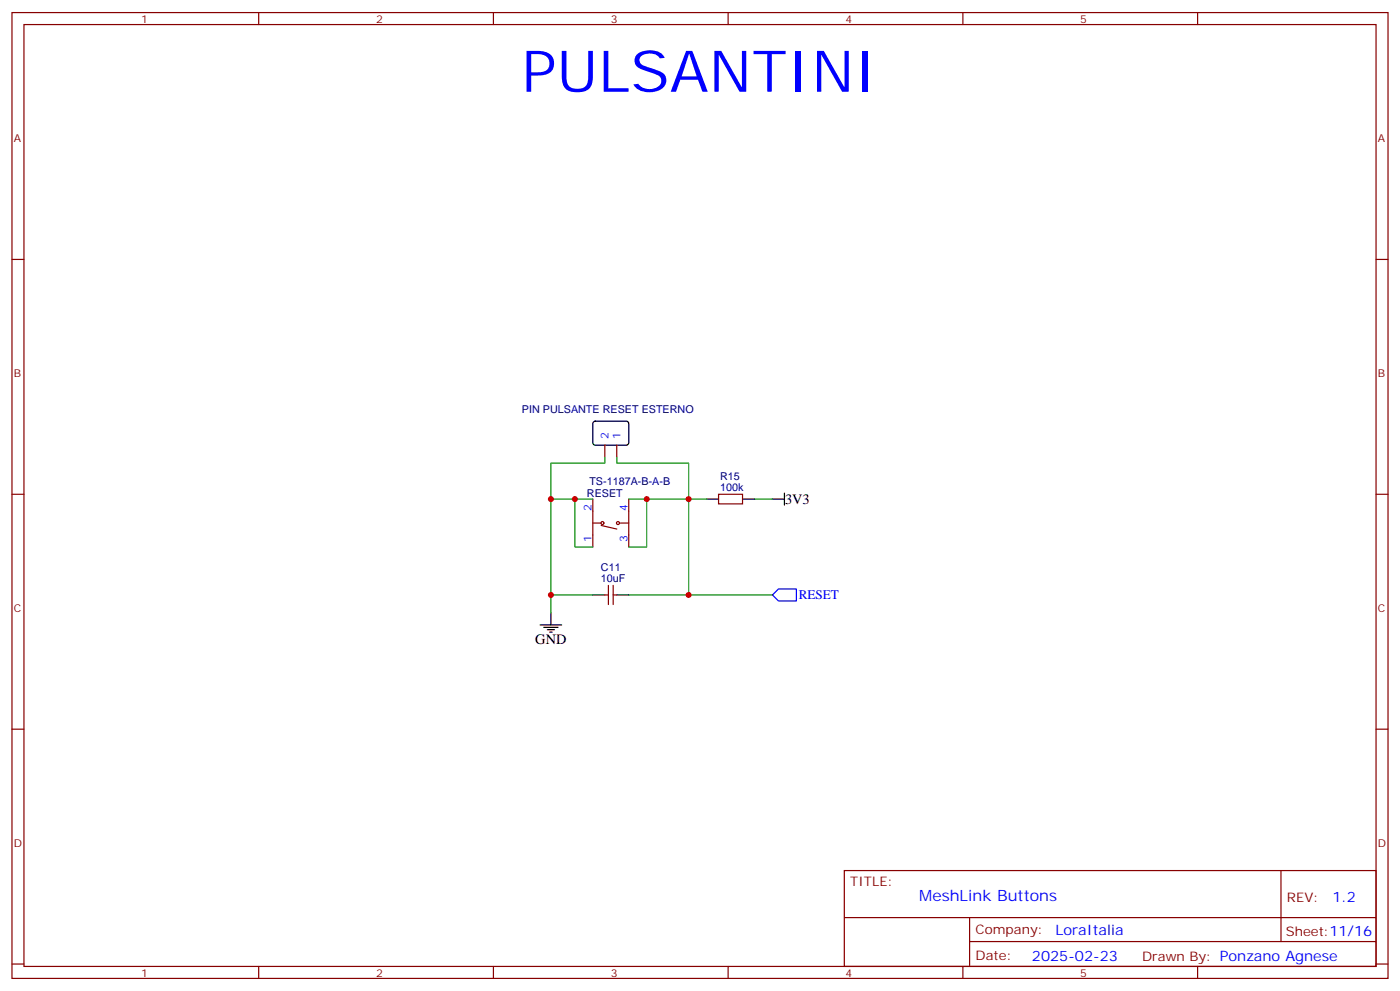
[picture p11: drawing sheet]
<svg xmlns="http://www.w3.org/2000/svg" width="412mm" height="292mm" viewBox="0 0 412 292" stroke-linecap="round" stroke-linejoin="round" font-family="sans-serif">
<path d="M174.9 124.2l.4-.2 9.5 .1 .4 .6-.1 5.9-.6 .5-9.4-.1-.5-.6v-5.7zM208.1 146.9h3.6M218.7 146.9h3.5M227.5 146.9h3.6M231.1 145.2v3.5M174.6 175.2h3.6M181.7 175.2h3.5M159.1 184h6.4M160.2 184.7h4.2M161.2 185.4h2.1M161.9 186.1h.7M162.3 180.4v3.6" fill="none" stroke="#000" stroke-width=".35"/>
<path d="M227.5 175.2l1.8-1.8h5.3v3.5h-5.3z" fill="none" stroke="#00f" stroke-width=".35"/>
<path d="M178.2 134.6v1.7h-15.9v38.9M181.7 134.6v1.7h21.1v38.9h24.7M162.3 146.9h12.3M169.3 146.9v14.1h5.3M185.2 146.9h22.9M190.5 146.9v14.1h-5.3M222.2 146.9h5.3M174.6 175.2h-12.3v5.2M185.2 175.2h17.6" fill="none" stroke="#008700" stroke-width=".35"/>
<g fill="none" stroke="#870000" stroke-width=".35">
<path d="M3.5 3.7h405.4v284.3h-405.4zM7.1 7.2h398.2v277.3h-398.2zM76.2 3.7v3.5M145.3 3.7v3.5M214.5 3.7v3.5M283.6 3.7v3.5M352.8 3.7v3.5M3.5 76.4h3.6M405.3 76.4h3.6M178.2 131.1v3.5M181.7 131.1v3.5M3.5 145.5h3.6"/>
<path d="M174.6 146.9v14.1M174.6 154h2.5M177.1 154.7l4.6 1.1M182.7 154h2.5M185.2 146.9v14.1M211.7 145.5h7v2.8h-7zM405.3 145.5h3.6M178.2 175.2h1M179.2 172.3v5.7M180.6 172.3v5.7M180.6 175.2h1.1M3.5 214.7h3.6"/>
<path d="M405.3 214.7h3.6M248.7 256.3h156.6v28.2h-156.6zM377.3 256.3v20.9M248.7 270.1h156.5M285.6 277.2h119.6M285.6 270.1v14.2M3.5 283.8h3.6M76.2 284.5v3.5M145.3 284.5v3.5M214.5 284.5v3.5M283.6 284.5v3.5M352.8 284.5v3.5"/>
<path d="M405.3 283.8h3.6"/>
<circle cx="177.4" cy="154" r=".44"/>
<circle cx="182" cy="154" r=".44"/>
</g>
<g fill="#c00">
<circle cx="202.8" cy="175.2" r=".88"/>
<circle cx="162.3" cy="175.2" r=".88"/>
<circle cx="202.8" cy="146.9" r=".88"/>
<circle cx="162.3" cy="146.9" r=".88"/>
<circle cx="169.3" cy="146.9" r=".88"/>
<circle cx="190.5" cy="146.9" r=".88"/>
</g>
<text font-size="16.9" fill="#00f" x="153.7" y="27">PULSANTINI</text>
<text font-size="4.6" fill="#00f" x="270.8" y="265.3">MeshLink Buttons</text>
<g font-size="4.2">
<text x="231.2" y="148.4">3V3</text>
<text x="157.7" y="189.6">GND</text>
</g>
<g font-size="4.2" fill="#00f">
<text x="392.5" y="265.6">1.2</text>
<text x="310.9" y="275.1">LoraItalia</text>
<text x="304" y="282.9">2025-02-23</text>
</g>
<text font-size="3.9" fill="#00f" x="235.3" y="176.4">RESET</text>
<g font-size="3.9" fill="#800">
<text x="250.5" y="260.9">TITLE:</text>
<text x="379.1" y="265.6">REV:</text>
<text x="287.4" y="275.1">Company:</text>
<text x="378.7" y="275.7">Sheet:11/16</text>
<text x="287.4" y="282.8">Date:</text>
<text x="336.4" y="282.8">Drawn By: Ponzano Agnese</text>
</g>
<g font-size="3.2" fill="#800">
<text x="41.6" y="6.7">1</text>
<text x="110.8" y="6.7">2</text>
<text x="179.9" y="6.7">3</text>
<text x="249.1" y="6.7">4</text>
<text x="318.2" y="6.7">5</text>
<text x="4.1" y="41.8">A</text>
<text x="405.9" y="41.8">A</text>
<text x="4.1" y="110.9">B</text>
<text x="405.9" y="110.9">B</text>
<text x="4.1" y="180.1">C</text>
<text x="405.9" y="180.1">C</text>
<text x="4.1" y="249.2">D</text>
<text x="405.9" y="249.2">D</text>
<text x="41.6" y="287.5">1</text>
<text x="110.8" y="287.5">2</text>
<text x="179.9" y="287.5">3</text>
<text x="249.1" y="287.5">4</text>
<text x="318.2" y="287.5">5</text>
</g>
<g font-size="3.2" fill="#000080">
<text x="153.7" y="121.5">PIN PULSANTE RESET ESTERNO</text>
<text x="173.6" y="142.8">TS-1187A-B-A-B</text>
<text x="212.1" y="141.3">R15</text>
<text x="172.9" y="146.3">RESET</text>
<text x="212.1" y="144.5">100k</text>
<text x="177" y="171.3">10uF</text>
<text x="177" y="168.1">C11</text>
</g>
<g font-size="3.2" fill="#00f">
<text x="179.2" y="129.3" transform="rotate(-90 179.2 129.3)">2</text>
<text x="182.7" y="129.3" transform="rotate(-90 182.7 129.3)">1</text>
<text x="174.3" y="150.5" transform="rotate(-90 174.3 150.5)">2</text>
<text x="184.9" y="150.5" transform="rotate(-90 184.9 150.5)">4</text>
<text x="174.3" y="159.5" transform="rotate(-90 174.3 159.5)">1</text>
<text x="184.9" y="159.5" transform="rotate(-90 184.9 159.5)">3</text>
</g>
</svg>
